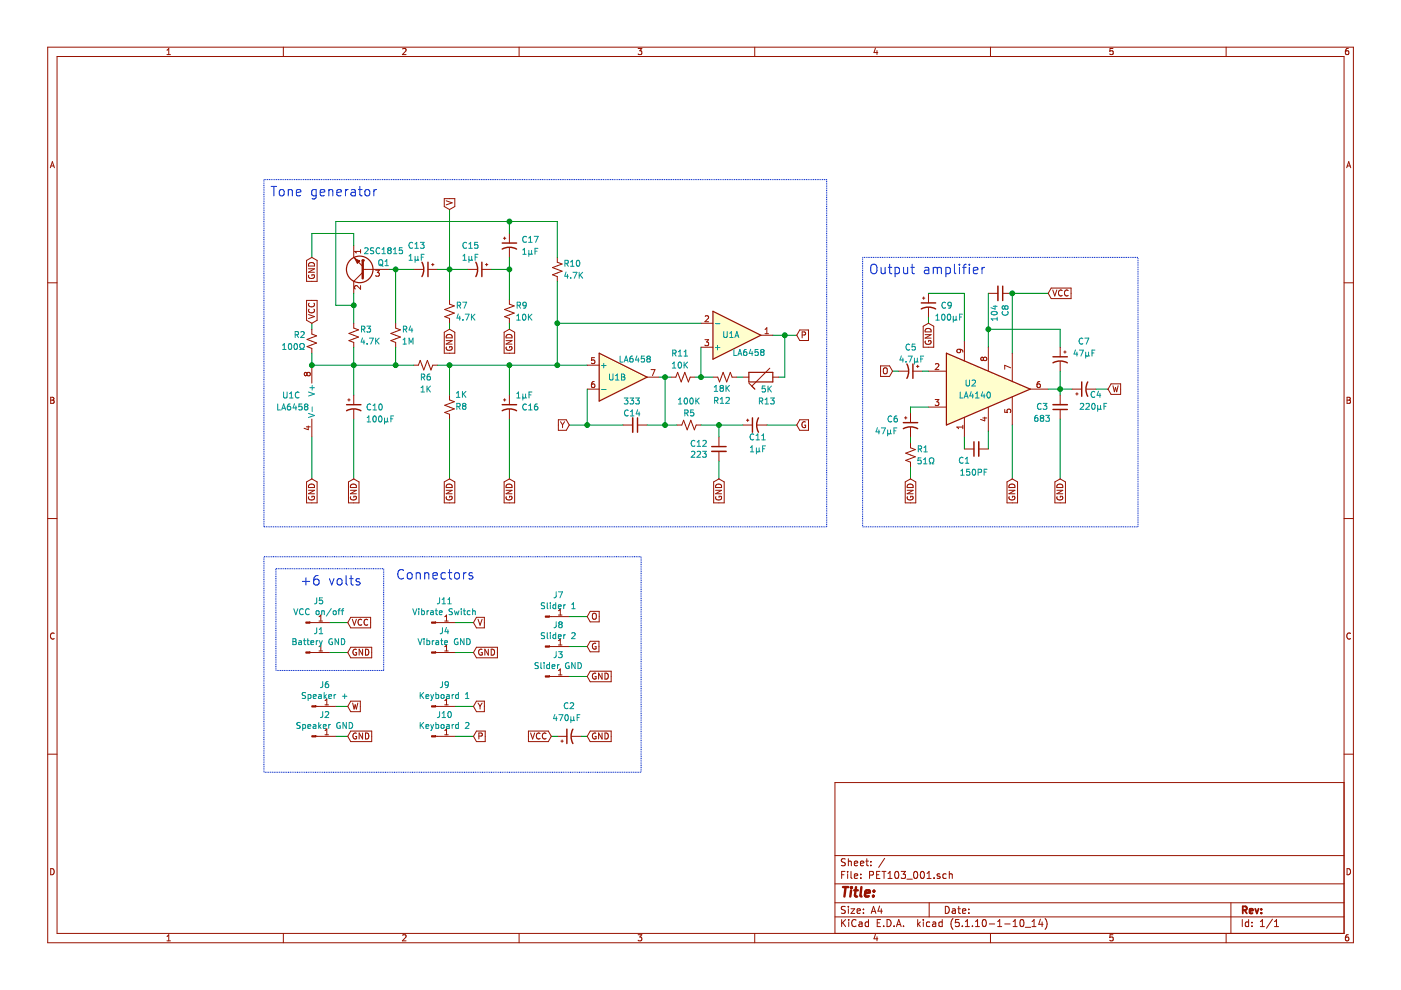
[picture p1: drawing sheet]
EESchema Schematic File Version 4
EELAYER 30 0
EELAYER END
$Descr A4 11693 8268
encoding utf-8
Sheet 1 1
Title ""
Date ""
Rev ""
Comp ""
Comment1 ""
Comment2 ""
Comment3 ""
Comment4 ""
$EndDescr
Wire Notes Line
	9500 2150 7200 2150
Wire Notes Line
	9500 4400 9500 2150
Wire Notes Line
	7200 4400 9500 4400
Wire Notes Line
	7200 2150 7200 4400
Wire Notes Line
	2200 1500 2200 4400
Wire Notes Line
	6900 1500 2200 1500
Wire Notes Line
	6900 4400 6900 1500
Wire Notes Line
	2200 4400 6900 4400
Wire Notes Line
	2200 6450 2200 4650
Wire Notes Line
	5350 6450 2200 6450
Wire Notes Line
	5350 4650 5350 6450
Wire Notes Line
	2200 4650 5350 4650
Wire Wire Line
	4900 3550 4750 3550
Connection ~ 4900 3550
Wire Wire Line
	4900 3250 4900 3550
$Comp
L Device:C_Small C12
U 1 1
P 6000 3750
F 0 "C12" H 6092 3796 50  0000 L CNN
F 1 "223" H 6092 3705 50  0000 L CNN
F 2 "Capacitor_THT:C_Disc_D4.7mm_W2.5mm_P5.00mm" H 6000 3750 50  0001 C CNN
F 3 "~" H 6000 3750 50  0001 C CNN
	1    6000 3750
	-1   0    0    -1  
$EndComp
Text GLabel 6000 4000 3    50   Input ~ 0
GND
$Comp
L Device:CP1_Small C11
U 1 1
P 6300 3550
F 0 "C11" V 6400 3450 50  0000 L CNN
F 1 "1µF" V 6500 3450 50  0000 L CNN
F 2 "Capacitor_THT:CP_Radial_D5.0mm_P2.50mm" H 6300 3550 50  0001 C CNN
F 3 "~" H 6300 3550 50  0001 C CNN
	1    6300 3550
	0    -1   1    0   
$EndComp
Wire Wire Line
	6400 3550 6650 3550
Wire Wire Line
	5850 3550 6000 3550
Wire Wire Line
	6000 3550 6000 3650
Connection ~ 6000 3550
Wire Wire Line
	6200 3550 6000 3550
Wire Wire Line
	6000 3850 6000 4000
Wire Wire Line
	6550 2800 6550 3150
Connection ~ 6550 2800
Wire Wire Line
	6450 2800 6550 2800
Connection ~ 5850 3150
Wire Wire Line
	5850 2900 5850 3150
Wire Wire Line
	4650 2700 5850 2700
Wire Wire Line
	5400 3550 5550 3550
Wire Wire Line
	5200 3550 4900 3550
$Comp
L Device:C_Small C14
U 1 1
P 5300 3550
F 0 "C14" V 5200 3450 50  0000 L CNN
F 1 "333" V 5100 3450 50  0000 L CNN
F 2 "Capacitor_THT:C_Disc_D4.7mm_W2.5mm_P5.00mm" H 5300 3550 50  0001 C CNN
F 3 "~" H 5300 3550 50  0001 C CNN
	1    5300 3550
	0    1    1    0   
$EndComp
Wire Wire Line
	5650 3550 5550 3550
Wire Wire Line
	5550 3150 5550 3550
Connection ~ 5550 3550
Wire Wire Line
	4650 2700 4650 3050
Connection ~ 4650 2700
Text GLabel 4750 3550 0    50   Input ~ 0
Y
Wire Wire Line
	2600 1950 2600 2150
Wire Wire Line
	2950 1950 2950 2050
Wire Notes Line
	2300 4750 3200 4750
Wire Notes Line
	2300 5600 2300 4750
Wire Notes Line
	3200 5600 2300 5600
Wire Notes Line
	3200 4750 3200 5600
$Comp
L Connector:Conn_01x01_Male J1
U 1 1
P 2550 5450
F 0 "J1" H 2658 5631 50  0000 C CNN
F 1 "Battery GND" H 2658 5540 50  0000 C CNN
F 2 "Connector_Wire:SolderWire-0.15sqmm_1x01_D0.5mm_OD1.5mm" H 2550 5450 50  0001 C CNN
F 3 "~" H 2550 5450 50  0001 C CNN
	1    2550 5450
	1    0    0    -1  
$EndComp
$Comp
L Connector:Conn_01x01_Male J5
U 1 1
P 2550 5200
F 0 "J5" H 2658 5381 50  0000 C CNN
F 1 "VCC on/off" H 2658 5290 50  0000 C CNN
F 2 "Connector_Wire:SolderWire-0.15sqmm_1x01_D0.5mm_OD1.5mm" H 2550 5200 50  0001 C CNN
F 3 "~" H 2550 5200 50  0001 C CNN
	1    2550 5200
	1    0    0    -1  
$EndComp
Text GLabel 2900 5450 2    50   Input ~ 0
GND
Text GLabel 2900 5200 2    50   Input ~ 0
VCC
Wire Wire Line
	2750 5450 2900 5450
Wire Wire Line
	2750 5200 2900 5200
Text Notes 2500 4900 0    79   ~ 0
+6 volts
Wire Wire Line
	2600 1950 2950 1950
Wire Wire Line
	8250 2750 8250 2900
Connection ~ 8250 2750
Wire Wire Line
	8850 2750 8250 2750
Wire Wire Line
	8250 2450 8250 2750
$Comp
L Amplifier_Audio:LA4140 U2
U 1 1
P 8150 3250
F 0 "U2" H 8050 3300 50  0000 L CNN
F 1 "LA4140" H 8000 3200 50  0000 L CNN
F 2 "Package_SIP:SIP9_Housing_BigPads" H 8250 2600 50  0001 C CNN
F 3 "http://pdf.datasheetcatalog.com/datasheet/sanyo/dis_pdf_e/LA4140.pdf" H 8150 3250 50  0001 C CNN
	1    8150 3250
	1    0    0    -1  
$EndComp
Wire Wire Line
	8850 2750 8850 2900
Wire Wire Line
	8050 3650 8050 3750
Wire Wire Line
	7700 3100 7750 3100
Wire Wire Line
	7600 3400 7750 3400
Wire Wire Line
	8250 3600 8250 3750
Wire Wire Line
	8450 3550 8450 4000
Wire Wire Line
	8850 3250 8750 3250
Wire Wire Line
	8450 2450 8450 2950
Wire Wire Line
	8050 2450 8050 2850
Wire Wire Line
	8050 2450 7750 2450
Wire Wire Line
	7600 3450 7600 3400
$Comp
L Device:CP1_Small C7
U 1 1
P 8850 3000
F 0 "C7" H 8600 3150 50  0000 L CNN
F 1 "47µF" H 8550 3050 50  0000 L CNN
F 2 "Capacitor_THT:CP_Radial_D5.0mm_P2.50mm" H 8850 3000 50  0001 C CNN
F 3 "~" H 8850 3000 50  0001 C CNN
	1    8850 3000
	-1   0    0    -1  
$EndComp
Wire Wire Line
	9150 3250 9250 3250
Connection ~ 8850 3250
Connection ~ 8450 2450
Wire Wire Line
	8450 2450 8750 2450
$Comp
L Device:C_Small C1
U 1 1
P 8150 3750
F 0 "C1" V 8050 3800 50  0000 L CNN
F 1 "150PF" V 7950 3650 50  0000 L CNN
F 2 "Capacitor_THT:C_Disc_D4.7mm_W2.5mm_P5.00mm" H 8150 3750 50  0001 C CNN
F 3 "~" H 8150 3750 50  0001 C CNN
	1    8150 3750
	0    -1   -1   0   
$EndComp
Wire Wire Line
	8850 3500 8850 4000
Text GLabel 8850 4000 3    50   Input ~ 0
GND
$Comp
L Device:C_Small C3
U 1 1
P 8850 3400
F 0 "C3" H 9000 3400 50  0000 C CNN
F 1 "683" H 9000 3500 50  0000 C CNN
F 2 "Capacitor_THT:C_Disc_D4.7mm_W2.5mm_P5.00mm" H 8850 3400 50  0001 C CNN
F 3 "~" H 8850 3400 50  0001 C CNN
	1    8850 3400
	-1   0    0    1   
$EndComp
Wire Wire Line
	8850 3300 8850 3250
$Comp
L Device:CP1_Small C4
U 1 1
P 9050 3250
F 0 "C4" V 9000 3100 50  0000 L CNN
F 1 "220µF" V 8900 3050 50  0000 L CNN
F 2 "Capacitor_THT:CP_Radial_D5.0mm_P2.50mm" H 9050 3250 50  0001 C CNN
F 3 "~" H 9050 3250 50  0001 C CNN
	1    9050 3250
	0    -1   -1   0   
$EndComp
Wire Wire Line
	8850 3250 8850 3100
Wire Wire Line
	8850 3250 8950 3250
Text GLabel 9250 3250 2    50   Input ~ 0
W
$Comp
L Device:CP1_Small C2
U 1 1
P 4750 6150
F 0 "C2" V 5000 6100 50  0000 L CNN
F 1 "470µF" V 4900 6050 50  0000 L CNN
F 2 "Capacitor_THT:CP_Radial_D5.0mm_P2.50mm" H 4750 6150 50  0001 C CNN
F 3 "~" H 4750 6150 50  0001 C CNN
	1    4750 6150
	0    -1   -1   0   
$EndComp
Text GLabel 4900 6150 2    50   Input ~ 0
GND
Wire Wire Line
	4850 6150 4900 6150
Text GLabel 4600 6150 0    50   Input ~ 0
VCC
Wire Wire Line
	4650 6150 4600 6150
$Comp
L Device:C_Small C8
U 1 1
P 8350 2450
F 0 "C8" H 8442 2496 50  0000 L CNN
F 1 "104" H 8442 2405 50  0000 L CNN
F 2 "Capacitor_THT:C_Disc_D4.7mm_W2.5mm_P5.00mm" H 8350 2450 50  0001 C CNN
F 3 "~" H 8350 2450 50  0001 C CNN
	1    8350 2450
	0    1    1    0   
$EndComp
Text GLabel 8750 2450 2    50   Input ~ 0
VCC
Text GLabel 8450 4000 3    50   Input ~ 0
GND
Wire Wire Line
	7600 3900 7600 4000
Text GLabel 7600 4000 3    50   Input ~ 0
GND
Wire Wire Line
	7600 3700 7600 3650
$Comp
L Device:CP1_Small C6
U 1 1
P 7600 3550
F 0 "C6" H 7400 3600 50  0000 L CNN
F 1 "47µF" H 7300 3500 50  0000 L CNN
F 2 "Capacitor_THT:CP_Radial_D5.0mm_P2.50mm" H 7600 3550 50  0001 C CNN
F 3 "~" H 7600 3550 50  0001 C CNN
	1    7600 3550
	1    0    0    -1  
$EndComp
Wire Wire Line
	6550 2800 6650 2800
Wire Wire Line
	5850 3150 5950 3150
Wire Wire Line
	5800 3150 5850 3150
$Comp
L Amplifier_Operational:RC4558 U1
U 2 1
P 5200 3150
F 0 "U1" H 5150 3150 50  0000 C CNN
F 1 "LA6458" H 5300 3300 50  0000 C CNN
F 2 "Package_DIP:DIP-8_W7.62mm_LongPads" H 5200 3150 50  0001 C CNN
F 3 "http://www.ti.com/lit/ds/symlink/rc4558.pdf" H 5200 3150 50  0001 C CNN
	2    5200 3150
	1    0    0    -1  
$EndComp
Wire Wire Line
	4650 3050 4900 3050
Wire Wire Line
	5550 3150 5500 3150
Wire Wire Line
	6500 3150 6550 3150
Connection ~ 5550 3150
Wire Wire Line
	3800 5200 3950 5200
Text GLabel 3950 5200 2    50   Input ~ 0
V
$Comp
L Connector:Conn_01x01_Male J11
U 1 1
P 3600 5200
F 0 "J11" H 3708 5381 50  0000 C CNN
F 1 "Vibrate Switch" H 3708 5290 50  0000 C CNN
F 2 "Connector_Wire:SolderWire-0.15sqmm_1x01_D0.5mm_OD1.5mm" H 3600 5200 50  0001 C CNN
F 3 "~" H 3600 5200 50  0001 C CNN
	1    3600 5200
	1    0    0    -1  
$EndComp
Wire Wire Line
	3750 2250 3750 1750
Text GLabel 3750 1750 1    50   Input ~ 0
V
Wire Wire Line
	4650 2350 4650 2700
Connection ~ 4250 1850
Wire Wire Line
	4650 1850 4650 2150
Wire Wire Line
	4250 1850 4650 1850
$Comp
L Device:R_Small_US R10
U 1 1
P 4650 2250
F 0 "R10" H 4700 2300 50  0000 L CNN
F 1 "4.7K" H 4700 2200 50  0000 L CNN
F 2 "Resistor_THT:R_Axial_DIN0207_L6.3mm_D2.5mm_P10.16mm_Horizontal" H 4650 2250 50  0001 C CNN
F 3 "~" H 4650 2250 50  0001 C CNN
	1    4650 2250
	1    0    0    -1  
$EndComp
Wire Wire Line
	2950 2550 2950 2700
Connection ~ 2950 2550
Wire Wire Line
	4250 1850 4250 1950
Wire Wire Line
	2800 1850 4250 1850
Wire Wire Line
	2800 2550 2800 1850
Wire Wire Line
	2950 2550 2800 2550
Wire Wire Line
	3750 2250 3900 2250
Connection ~ 3750 2250
Wire Wire Line
	3750 2500 3750 2250
Wire Wire Line
	4250 2250 4100 2250
Connection ~ 4250 2250
Wire Wire Line
	4250 2500 4250 2250
Wire Wire Line
	3650 2250 3750 2250
Wire Wire Line
	4250 2700 4250 2750
Text GLabel 4250 2750 3    50   Input ~ 0
GND
$Comp
L Device:R_Small_US R9
U 1 1
P 4250 2600
F 0 "R9" H 4300 2650 50  0000 L CNN
F 1 "10K" H 4300 2550 50  0000 L CNN
F 2 "Resistor_THT:R_Axial_DIN0207_L6.3mm_D2.5mm_P10.16mm_Horizontal" H 4250 2600 50  0001 C CNN
F 3 "~" H 4250 2600 50  0001 C CNN
	1    4250 2600
	1    0    0    -1  
$EndComp
$Comp
L Device:CP1_Small C13
U 1 1
P 3550 2250
F 0 "C13" V 3350 2100 50  0000 L CNN
F 1 "1µF" V 3450 2100 50  0000 L CNN
F 2 "Capacitor_THT:CP_Radial_D5.0mm_P2.50mm" H 3550 2250 50  0001 C CNN
F 3 "~" H 3550 2250 50  0001 C CNN
	1    3550 2250
	0    1    1    0   
$EndComp
$Comp
L Device:CP1_Small C15
U 1 1
P 4000 2250
F 0 "C15" V 3800 2100 50  0000 L CNN
F 1 "1µF" V 3900 2100 50  0000 L CNN
F 2 "Capacitor_THT:CP_Radial_D5.0mm_P2.50mm" H 4000 2250 50  0001 C CNN
F 3 "~" H 4000 2250 50  0001 C CNN
	1    4000 2250
	0    1    1    0   
$EndComp
$Comp
L Device:CP1_Small C17
U 1 1
P 4250 2050
F 0 "C17" H 4350 2100 50  0000 L CNN
F 1 "1µF" H 4350 2000 50  0000 L CNN
F 2 "Capacitor_THT:CP_Radial_D5.0mm_P2.50mm" H 4250 2050 50  0001 C CNN
F 3 "~" H 4250 2050 50  0001 C CNN
	1    4250 2050
	1    0    0    -1  
$EndComp
Wire Wire Line
	4250 2150 4250 2250
Connection ~ 4250 3050
Wire Wire Line
	4250 3050 4650 3050
Wire Wire Line
	3750 2700 3750 2750
Text GLabel 3750 2750 3    50   Input ~ 0
GND
$Comp
L Device:R_Small_US R7
U 1 1
P 3750 2600
F 0 "R7" H 3800 2650 50  0000 L CNN
F 1 "4.7K" H 3800 2550 50  0000 L CNN
F 2 "Resistor_THT:R_Axial_DIN0207_L6.3mm_D2.5mm_P10.16mm_Horizontal" H 3750 2600 50  0001 C CNN
F 3 "~" H 3750 2600 50  0001 C CNN
	1    3750 2600
	1    0    0    -1  
$EndComp
Connection ~ 3300 2250
Wire Wire Line
	3450 2250 3300 2250
Text GLabel 2600 2150 3    50   Input ~ 0
GND
Wire Wire Line
	3250 2250 3300 2250
$Comp
L Transistor_BJT:2SC1815 Q1
U 1 1
P 3050 2250
F 0 "Q1" H 2900 2200 50  0000 C CNN
F 1 "2SC1815" H 2900 2100 50  0000 C CNN
F 2 "Package_TO_SOT_THT:TO-92_Inline" H 3250 2175 50  0001 L CIN
F 3 "https://media.digikey.com/pdf/Data%20Sheets/Toshiba%20PDFs/2SC1815.pdf" H 3050 2250 50  0001 L CNN
	1    3050 2250
	-1   0    0    1   
$EndComp
Wire Wire Line
	3300 2700 3300 2250
Wire Wire Line
	2950 2450 2950 2550
Wire Wire Line
	3300 3050 3450 3050
Connection ~ 3300 3050
Wire Wire Line
	3300 2900 3300 3050
$Comp
L Device:R_Small_US R4
U 1 1
P 3300 2800
F 0 "R4" H 3350 2850 50  0000 L CNN
F 1 "1M" H 3350 2750 50  0000 L CNN
F 2 "Resistor_THT:R_Axial_DIN0207_L6.3mm_D2.5mm_P10.16mm_Horizontal" H 3300 2800 50  0001 C CNN
F 3 "~" H 3300 2800 50  0001 C CNN
	1    3300 2800
	1    0    0    -1  
$EndComp
Wire Wire Line
	2950 2900 2950 3050
$Comp
L Device:R_Small_US R3
U 1 1
P 2950 2800
F 0 "R3" H 3000 2850 50  0000 L CNN
F 1 "4.7K" H 3000 2750 50  0000 L CNN
F 2 "Resistor_THT:R_Axial_DIN0207_L6.3mm_D2.5mm_P10.16mm_Horizontal" H 2950 2800 50  0001 C CNN
F 3 "~" H 2950 2800 50  0001 C CNN
	1    2950 2800
	1    0    0    -1  
$EndComp
Wire Wire Line
	2950 3050 3300 3050
Connection ~ 2950 3050
Wire Wire Line
	2600 3050 2950 3050
Wire Wire Line
	2950 3300 2950 3050
$Comp
L Amplifier_Operational:RC4558 U1
U 3 1
P 2700 3350
F 0 "U1" H 2350 3400 50  0000 L CNN
F 1 "LA6458" H 2300 3300 50  0000 L CNN
F 2 "Package_DIP:DIP-8_W7.62mm_LongPads" H 2700 3350 50  0001 C CNN
F 3 "http://www.ti.com/lit/ds/symlink/rc4558.pdf" H 2700 3350 50  0001 C CNN
	3    2700 3350
	1    0    0    -1  
$EndComp
Wire Wire Line
	2600 2950 2600 3050
Connection ~ 2600 3050
$Comp
L Device:R_Small_US R6
U 1 1
P 3550 3050
F 0 "R6" V 3650 3000 50  0000 L CNN
F 1 "1K" V 3750 3000 50  0000 L CNN
F 2 "Resistor_THT:R_Axial_DIN0207_L6.3mm_D2.5mm_P10.16mm_Horizontal" H 3550 3050 50  0001 C CNN
F 3 "~" H 3550 3050 50  0001 C CNN
	1    3550 3050
	0    1    1    0   
$EndComp
Wire Wire Line
	2600 3650 2600 4000
Wire Wire Line
	3650 3050 3750 3050
Text GLabel 2950 4000 3    50   Input ~ 0
GND
Wire Wire Line
	2950 3500 2950 4000
$Comp
L Device:CP1_Small C10
U 1 1
P 2950 3400
F 0 "C10" H 3050 3400 50  0000 L CNN
F 1 "100µF" H 3050 3300 50  0000 L CNN
F 2 "Capacitor_THT:CP_Radial_D5.0mm_P2.50mm" H 2950 3400 50  0001 C CNN
F 3 "~" H 2950 3400 50  0001 C CNN
	1    2950 3400
	1    0    0    -1  
$EndComp
Text GLabel 4250 4000 3    50   Input ~ 0
GND
Wire Wire Line
	4250 3050 3750 3050
Wire Wire Line
	4250 3500 4250 4000
Wire Wire Line
	4250 3300 4250 3050
$Comp
L Device:CP1_Small C16
U 1 1
P 4250 3400
F 0 "C16" H 4350 3400 50  0000 L CNN
F 1 "1µF" H 4300 3500 50  0000 L CNN
F 2 "Capacitor_THT:CP_Radial_D5.0mm_P2.50mm" H 4250 3400 50  0001 C CNN
F 3 "~" H 4250 3400 50  0001 C CNN
	1    4250 3400
	1    0    0    -1  
$EndComp
$Comp
L Device:RTRIM R13
U 1 1
P 6350 3150
F 0 "R13" V 6550 3100 50  0000 C CNN
F 1 "5K" V 6450 3100 50  0000 C CNN
F 2 "Potentiometer_THT:Potentiometer_Bourns_3266W_Vertical" V 6280 3150 50  0001 C CNN
F 3 "~" H 6350 3150 50  0001 C CNN
	1    6350 3150
	0    -1   1    0   
$EndComp
Wire Wire Line
	6200 3150 6150 3150
$Comp
L Device:R_Small_US R12
U 1 1
P 6050 3150
F 0 "R12" V 5850 3050 50  0000 L CNN
F 1 "18K" V 5950 3050 50  0000 L CNN
F 2 "Resistor_THT:R_Axial_DIN0207_L6.3mm_D2.5mm_P10.16mm_Horizontal" H 6050 3150 50  0001 C CNN
F 3 "~" H 6050 3150 50  0001 C CNN
	1    6050 3150
	0    1    -1   0   
$EndComp
Wire Wire Line
	5600 3150 5550 3150
$Comp
L Device:R_Small_US R11
U 1 1
P 5700 3150
F 0 "R11" V 5500 3050 50  0000 L CNN
F 1 "10K" V 5600 3050 50  0000 L CNN
F 2 "Resistor_THT:R_Axial_DIN0207_L6.3mm_D2.5mm_P10.16mm_Horizontal" H 5700 3150 50  0001 C CNN
F 3 "~" H 5700 3150 50  0001 C CNN
	1    5700 3150
	0    1    1    0   
$EndComp
Connection ~ 3750 3050
Wire Wire Line
	3750 3500 3750 4000
Text GLabel 3750 4000 3    50   Input ~ 0
GND
Connection ~ 4650 3050
Wire Wire Line
	3750 3050 3750 3300
$Comp
L Device:R_Small_US R8
U 1 1
P 3750 3400
F 0 "R8" H 3600 3400 50  0000 L CNN
F 1 "1K" H 3600 3300 50  0000 L CNN
F 2 "Resistor_THT:R_Axial_DIN0207_L6.3mm_D2.5mm_P10.16mm_Horizontal" H 3750 3400 50  0001 C CNN
F 3 "~" H 3750 3400 50  0001 C CNN
	1    3750 3400
	-1   0    0    1   
$EndComp
Text GLabel 6650 2800 2    50   Input ~ 0
P
Wire Wire Line
	3800 6150 3950 6150
Text GLabel 3950 6150 2    50   Input ~ 0
P
$Comp
L Connector:Conn_01x01_Male J10
U 1 1
P 3600 6150
F 0 "J10" H 3708 6331 50  0000 C CNN
F 1 "Keyboard 2" H 3708 6240 50  0000 C CNN
F 2 "Connector_Wire:SolderWire-0.15sqmm_1x01_D0.5mm_OD1.5mm" H 3600 6150 50  0001 C CNN
F 3 "~" H 3600 6150 50  0001 C CNN
	1    3600 6150
	1    0    0    -1  
$EndComp
Text GLabel 2600 4000 3    50   Input ~ 0
GND
Wire Wire Line
	2600 2700 2600 2750
Text GLabel 2600 2700 1    50   Input ~ 0
VCC
$Comp
L Device:R_Small_US R2
U 1 1
P 2600 2850
F 0 "R2" H 2650 2800 50  0000 L CNN
F 1 "100Ω" H 2650 2900 50  0000 L CNN
F 2 "Resistor_THT:R_Axial_DIN0207_L6.3mm_D2.5mm_P10.16mm_Horizontal" H 2600 2850 50  0001 C CNN
F 3 "~" H 2600 2850 50  0001 C CNN
	1    2600 2850
	-1   0    0    1   
$EndComp
Wire Wire Line
	3800 5900 3950 5900
Text GLabel 3950 5900 2    50   Input ~ 0
Y
$Comp
L Connector:Conn_01x01_Male J9
U 1 1
P 3600 5900
F 0 "J9" H 3708 6081 50  0000 C CNN
F 1 "Keyboard 1" H 3708 5990 50  0000 C CNN
F 2 "Connector_Wire:SolderWire-0.15sqmm_1x01_D0.5mm_OD1.5mm" H 3600 5900 50  0001 C CNN
F 3 "~" H 3600 5900 50  0001 C CNN
	1    3600 5900
	1    0    0    -1  
$EndComp
$Comp
L Device:R_Small_US R5
U 1 1
P 5750 3550
F 0 "R5" V 5650 3500 50  0000 L CNN
F 1 "100K" V 5550 3450 50  0000 L CNN
F 2 "Resistor_THT:R_Axial_DIN0207_L6.3mm_D2.5mm_P10.16mm_Horizontal" H 5750 3550 50  0001 C CNN
F 3 "~" H 5750 3550 50  0001 C CNN
	1    5750 3550
	0    1    1    0   
$EndComp
Text GLabel 6650 3550 2    50   Input ~ 0
G
Wire Wire Line
	4750 5400 4900 5400
Text GLabel 4900 5400 2    50   Input ~ 0
G
$Comp
L Connector:Conn_01x01_Male J8
U 1 1
P 4550 5400
F 0 "J8" H 4658 5581 50  0000 C CNN
F 1 "Slider 2" H 4658 5490 50  0000 C CNN
F 2 "Connector_Wire:SolderWire-0.15sqmm_1x01_D0.5mm_OD1.5mm" H 4550 5400 50  0001 C CNN
F 3 "~" H 4550 5400 50  0001 C CNN
	1    4550 5400
	1    0    0    -1  
$EndComp
$Comp
L Device:R_Small_US R1
U 1 1
P 7600 3800
F 0 "R1" H 7650 3850 50  0000 L CNN
F 1 "51Ω" H 7650 3750 50  0000 L CNN
F 2 "Resistor_THT:R_Axial_DIN0207_L6.3mm_D2.5mm_P10.16mm_Horizontal" H 7600 3800 50  0001 C CNN
F 3 "~" H 7600 3800 50  0001 C CNN
	1    7600 3800
	1    0    0    -1  
$EndComp
Wire Wire Line
	7450 3100 7500 3100
Text GLabel 7450 3100 0    50   Input ~ 0
O
Wire Wire Line
	4750 5150 4900 5150
Text GLabel 4900 5150 2    50   Input ~ 0
O
$Comp
L Connector:Conn_01x01_Male J7
U 1 1
P 4550 5150
F 0 "J7" H 4658 5331 50  0000 C CNN
F 1 "Slider 1" H 4658 5240 50  0000 C CNN
F 2 "Connector_Wire:SolderWire-0.15sqmm_1x01_D0.5mm_OD1.5mm" H 4550 5150 50  0001 C CNN
F 3 "~" H 4550 5150 50  0001 C CNN
	1    4550 5150
	1    0    0    -1  
$EndComp
$Comp
L Device:CP1_Small C5
U 1 1
P 7600 3100
F 0 "C5" V 7400 3050 50  0000 L CNN
F 1 "4.7µF" V 7500 3000 50  0000 L CNN
F 2 "Capacitor_THT:CP_Radial_D5.0mm_P2.50mm" H 7600 3100 50  0001 C CNN
F 3 "~" H 7600 3100 50  0001 C CNN
	1    7600 3100
	0    1    1    0   
$EndComp
Wire Wire Line
	3800 5450 3950 5450
Text GLabel 3950 5450 2    50   Input ~ 0
GND
$Comp
L Connector:Conn_01x01_Male J4
U 1 1
P 3600 5450
F 0 "J4" H 3708 5631 50  0000 C CNN
F 1 "Vibrate GND" H 3708 5540 50  0000 C CNN
F 2 "Connector_Wire:SolderWire-0.15sqmm_1x01_D0.5mm_OD1.5mm" H 3600 5450 50  0001 C CNN
F 3 "~" H 3600 5450 50  0001 C CNN
	1    3600 5450
	1    0    0    -1  
$EndComp
Wire Wire Line
	4750 5650 4900 5650
Text GLabel 4900 5650 2    50   Input ~ 0
GND
$Comp
L Connector:Conn_01x01_Male J3
U 1 1
P 4550 5650
F 0 "J3" H 4658 5831 50  0000 C CNN
F 1 "Slider GND" H 4658 5740 50  0000 C CNN
F 2 "Connector_Wire:SolderWire-0.15sqmm_1x01_D0.5mm_OD1.5mm" H 4550 5650 50  0001 C CNN
F 3 "~" H 4550 5650 50  0001 C CNN
	1    4550 5650
	1    0    0    -1  
$EndComp
Wire Wire Line
	2800 6150 2900 6150
Text GLabel 2900 6150 2    50   Input ~ 0
GND
$Comp
L Connector:Conn_01x01_Male J2
U 1 1
P 2600 6150
F 0 "J2" H 2708 6331 50  0000 C CNN
F 1 "Speaker GND" H 2708 6240 50  0000 C CNN
F 2 "Connector_Wire:SolderWire-0.15sqmm_1x01_D0.5mm_OD1.5mm" H 2600 6150 50  0001 C CNN
F 3 "~" H 2600 6150 50  0001 C CNN
	1    2600 6150
	1    0    0    -1  
$EndComp
Wire Wire Line
	7750 2650 7750 2700
Text GLabel 7750 2700 3    50   Input ~ 0
GND
$Comp
L Device:CP1_Small C9
U 1 1
P 7750 2550
F 0 "C9" H 7850 2550 50  0000 L CNN
F 1 "100µF" H 7800 2450 50  0000 L CNN
F 2 "Capacitor_THT:CP_Radial_D5.0mm_P2.50mm" H 7750 2550 50  0001 C CNN
F 3 "~" H 7750 2550 50  0001 C CNN
	1    7750 2550
	1    0    0    -1  
$EndComp
Wire Wire Line
	2800 5900 2900 5900
Text GLabel 2900 5900 2    50   Input ~ 0
W
$Comp
L Connector:Conn_01x01_Male J6
U 1 1
P 2600 5900
F 0 "J6" H 2708 6081 50  0000 C CNN
F 1 "Speaker +" H 2708 5990 50  0000 C CNN
F 2 "Connector_Wire:SolderWire-0.15sqmm_1x01_D0.5mm_OD1.5mm" H 2600 5900 50  0001 C CNN
F 3 "~" H 2600 5900 50  0001 C CNN
	1    2600 5900
	1    0    0    -1  
$EndComp
$Comp
L Amplifier_Operational:RC4558 U1
U 1 1
P 6150 2800
F 0 "U1" H 6100 2800 50  0000 C CNN
F 1 "LA6458" H 6250 2950 50  0000 C CNN
F 2 "Package_DIP:DIP-8_W7.62mm_LongPads" H 6150 2800 50  0001 C CNN
F 3 "http://www.ti.com/lit/ds/symlink/rc4558.pdf" H 6150 2800 50  0001 C CNN
	1    6150 2800
	1    0    0    1   
$EndComp
Text Notes 2250 1650 0    79   ~ 0
Tone generator
Text Notes 7250 2300 0    79   ~ 0
Output amplifier
Text Notes 3300 4850 0    79   ~ 0
Connectors
$EndSCHEMATC
